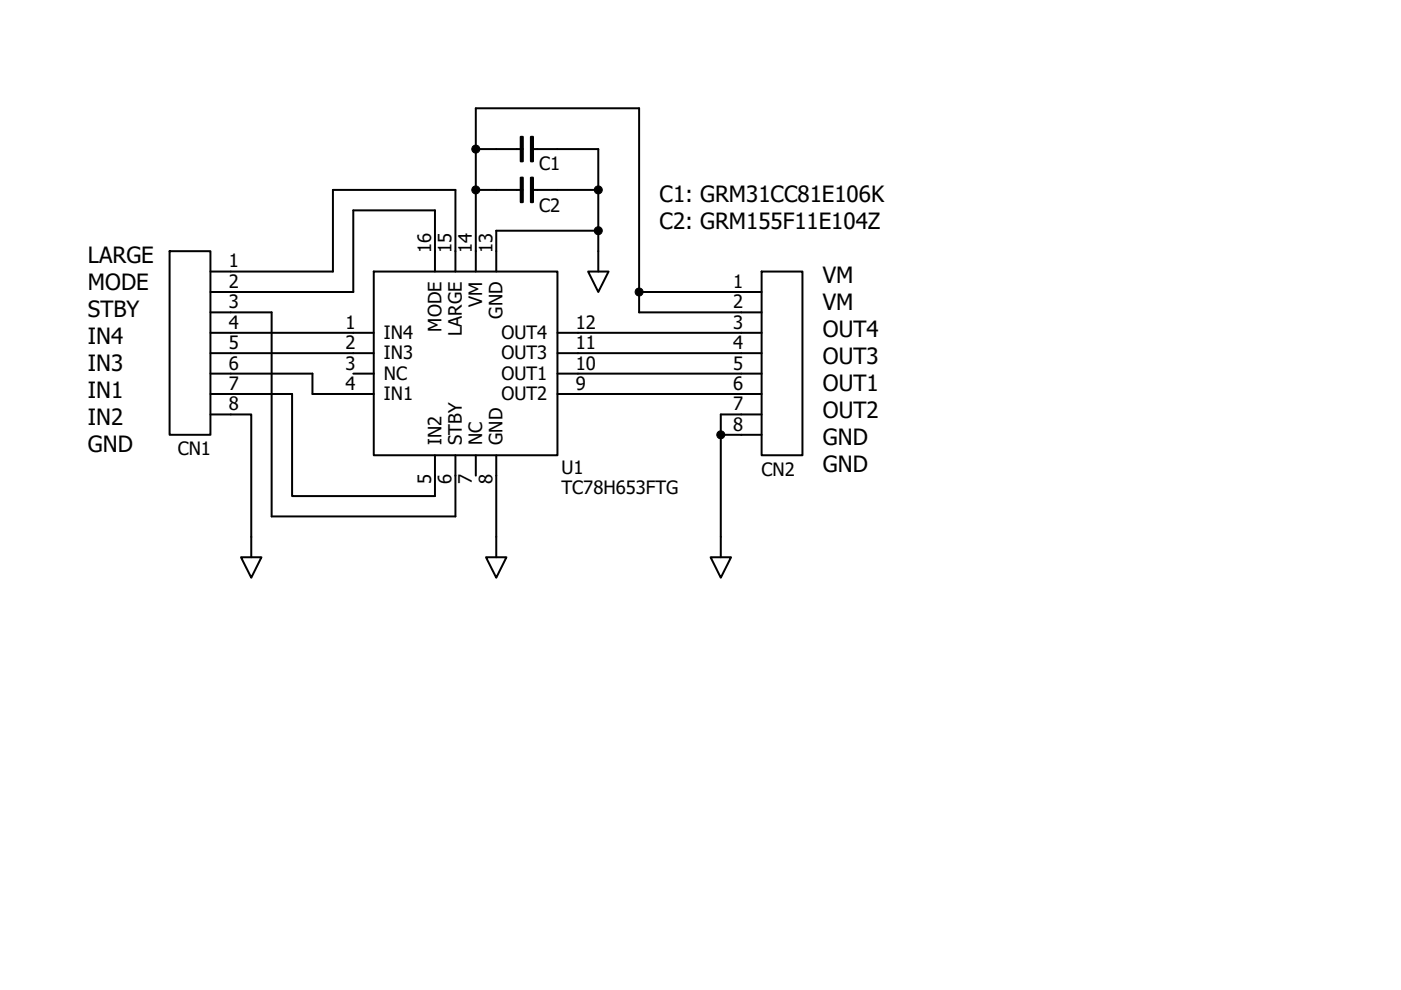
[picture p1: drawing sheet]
<svg xmlns="http://www.w3.org/2000/svg" width="297mm" height="210mm" viewBox="0 0 297 210" stroke-linecap="round" stroke-linejoin="round" font-family="sans-serif">
<g fill="none" stroke="#000" stroke-width=".42">
<path d="M100.9 31.6v-8.6h34.6v43.3h26M100.9 31.6v26M100.9 31.6h9.9M113 31.6h13.8v8.7M36 53.3h8.6v38.9h-8.6zM44.6 57.6h26v-17.3h26v17.3M79.2 57.6h39v39h-39zM92.2 57.6v-13h-17.3v17.3h-30.3M100.9 40.3h9.9M113 40.3h13.8M124.7 57.6h4.3l-2.2 4.3zM126.8 40.3v17.3"/>
<path d="M126.8 48.9h-21.6v8.7M161.5 57.6h8.6v39h-8.6zM44.6 70.6h34.6M44.6 74.9h34.6M44.6 66.3h13v43.2h39v-12.9M44.6 79.2h21.6v4.4h13M74.9 79.2h4.3M118.2 70.6h43.3M118.2 74.9h43.3M118.2 79.2h43.3M135.5 61.9h26M44.6 83.6h17.3v21.6h30.3v-8.6"/>
<path d="M44.6 87.9h8.7v30.3M100.9 96.6v4.3M105.2 96.6v21.6M118.2 83.6h43.3M152.8 92.2h8.7M161.5 87.9h-8.7v30.3M51.1 118.2h4.3l-2.1 4.3zM103 118.2h4.4l-2.2 4.3zM150.7 118.2h4.3l-2.2 4.3z"/>
</g>
<path d="M110.4 29h.4v5.2h-.4zM112.6 29h.4v5.2h-.4zM110.4 37.7h.4v5.2h-.4zM112.6 37.7h.4v5.2h-.4z" fill="#000" stroke="#000" stroke-width=".42"/>
<g fill="#000" stroke="#000" stroke-width=".21">
<circle cx="100.9" cy="31.6" r=".85"/>
<circle cx="100.9" cy="40.3" r=".85"/>
<circle cx="126.8" cy="40.3" r=".85"/>
<circle cx="126.8" cy="48.9" r=".85"/>
<circle cx="135.5" cy="61.9" r=".85"/>
<circle cx="152.8" cy="92.2" r=".85"/>
</g>
<g font-size="4.7">
<text x="139.8" y="42.8">C1: GRM31CC81E106K</text>
<text x="139.8" y="48.5">C2: GRM155F11E104Z</text>
<text x="18.6" y="55.8">LARGE</text>
<text x="18.6" y="61.5">MODE</text>
<text x="174.5" y="60.1">VM</text>
<text x="174.5" y="65.8">VM</text>
<text x="18.6" y="67.2">STBY</text>
<text x="174.5" y="71.5">OUT4</text>
<text x="18.6" y="72.9">IN4</text>
<text x="174.5" y="77.3">OUT3</text>
<text x="18.6" y="78.6">IN3</text>
<text x="174.5" y="83">OUT1</text>
<text x="18.6" y="84.4">IN1</text>
<text x="174.5" y="88.7">OUT2</text>
<text x="18.6" y="90.1">IN2</text>
<text x="18.6" y="95.8">GND</text>
<text x="174.5" y="94.4">GND</text>
<text x="174.5" y="100.1">GND</text>
</g>
<g font-size="3.9">
<text x="114.3" y="36">C1</text>
<text x="114.3" y="45">C2</text>
<text x="91.4" y="53.7" transform="rotate(-90 91.4 53.7)">16</text>
<text x="95.8" y="53.7" transform="rotate(-90 95.8 53.7)">15</text>
<text x="100.1" y="53.7" transform="rotate(-90 100.1 53.7)">14</text>
<text x="104.4" y="53.7" transform="rotate(-90 104.4 53.7)">13</text>
<text x="48.5" y="56.7">1</text>
<text x="48.5" y="61.1">2</text>
<text x="48.5" y="65.4">3</text>
<text x="102.3" y="65.1" transform="rotate(-90 102.3 65.1)">VM</text>
<text x="155.5" y="61.1">1</text>
<text x="155.5" y="65.4">2</text>
<text x="48.5" y="69.7">4</text>
<text x="73.2" y="69.7">1</text>
<text x="81.4" y="71.9">IN4</text>
<text x="93.6" y="70.3" transform="rotate(-90 93.6 70.3)">MODE</text>
<text x="97.9" y="71.2" transform="rotate(-90 97.9 71.2)">LARGE</text>
<text x="106.3" y="71.9">OUT4</text>
<text x="106.6" y="67.6" transform="rotate(-90 106.6 67.6)">GND</text>
<text x="122.1" y="69.7">12</text>
<text x="155.5" y="69.7">3</text>
<text x="48.5" y="74">5</text>
<text x="73.2" y="74">2</text>
<text x="81.4" y="76.2">IN3</text>
<text x="106.3" y="76.2">OUT3</text>
<text x="122.1" y="74">11</text>
<text x="155.5" y="74">4</text>
<text x="48.5" y="78.4">6</text>
<text x="48.5" y="82.7">7</text>
<text x="73.2" y="78.4">3</text>
<text x="73.2" y="82.7">4</text>
<text x="81.4" y="80.5">NC</text>
<text x="106.3" y="80.5">OUT1</text>
<text x="122.1" y="78.4">10</text>
<text x="122.1" y="82.7">9</text>
<text x="155.5" y="78.4">5</text>
<text x="155.5" y="82.7">6</text>
<text x="48.5" y="87">8</text>
<text x="81.4" y="84.9">IN1</text>
<text x="106.3" y="84.9">OUT2</text>
<text x="155.5" y="87">7</text>
<text x="93.6" y="94.4" transform="rotate(-90 93.6 94.4)">IN2</text>
<text x="97.9" y="94.4" transform="rotate(-90 97.9 94.4)">STBY</text>
<text x="102.3" y="94.4" transform="rotate(-90 102.3 94.4)">NC</text>
<text x="106.6" y="94.4" transform="rotate(-90 106.6 94.4)">GND</text>
<text x="155.5" y="91.4">8</text>
<text x="37.7" y="96.6">CN1</text>
<text x="119.1" y="100.5">U1</text>
<text x="161.5" y="100.9">CN2</text>
<text x="91.4" y="102.6" transform="rotate(-90 91.4 102.6)">5</text>
<text x="95.8" y="102.6" transform="rotate(-90 95.8 102.6)">6</text>
<text x="100.1" y="102.6" transform="rotate(-90 100.1 102.6)">7</text>
<text x="104.4" y="102.6" transform="rotate(-90 104.4 102.6)">8</text>
<text x="119.1" y="104.8">TC78H653FTG</text>
</g>
</svg>
